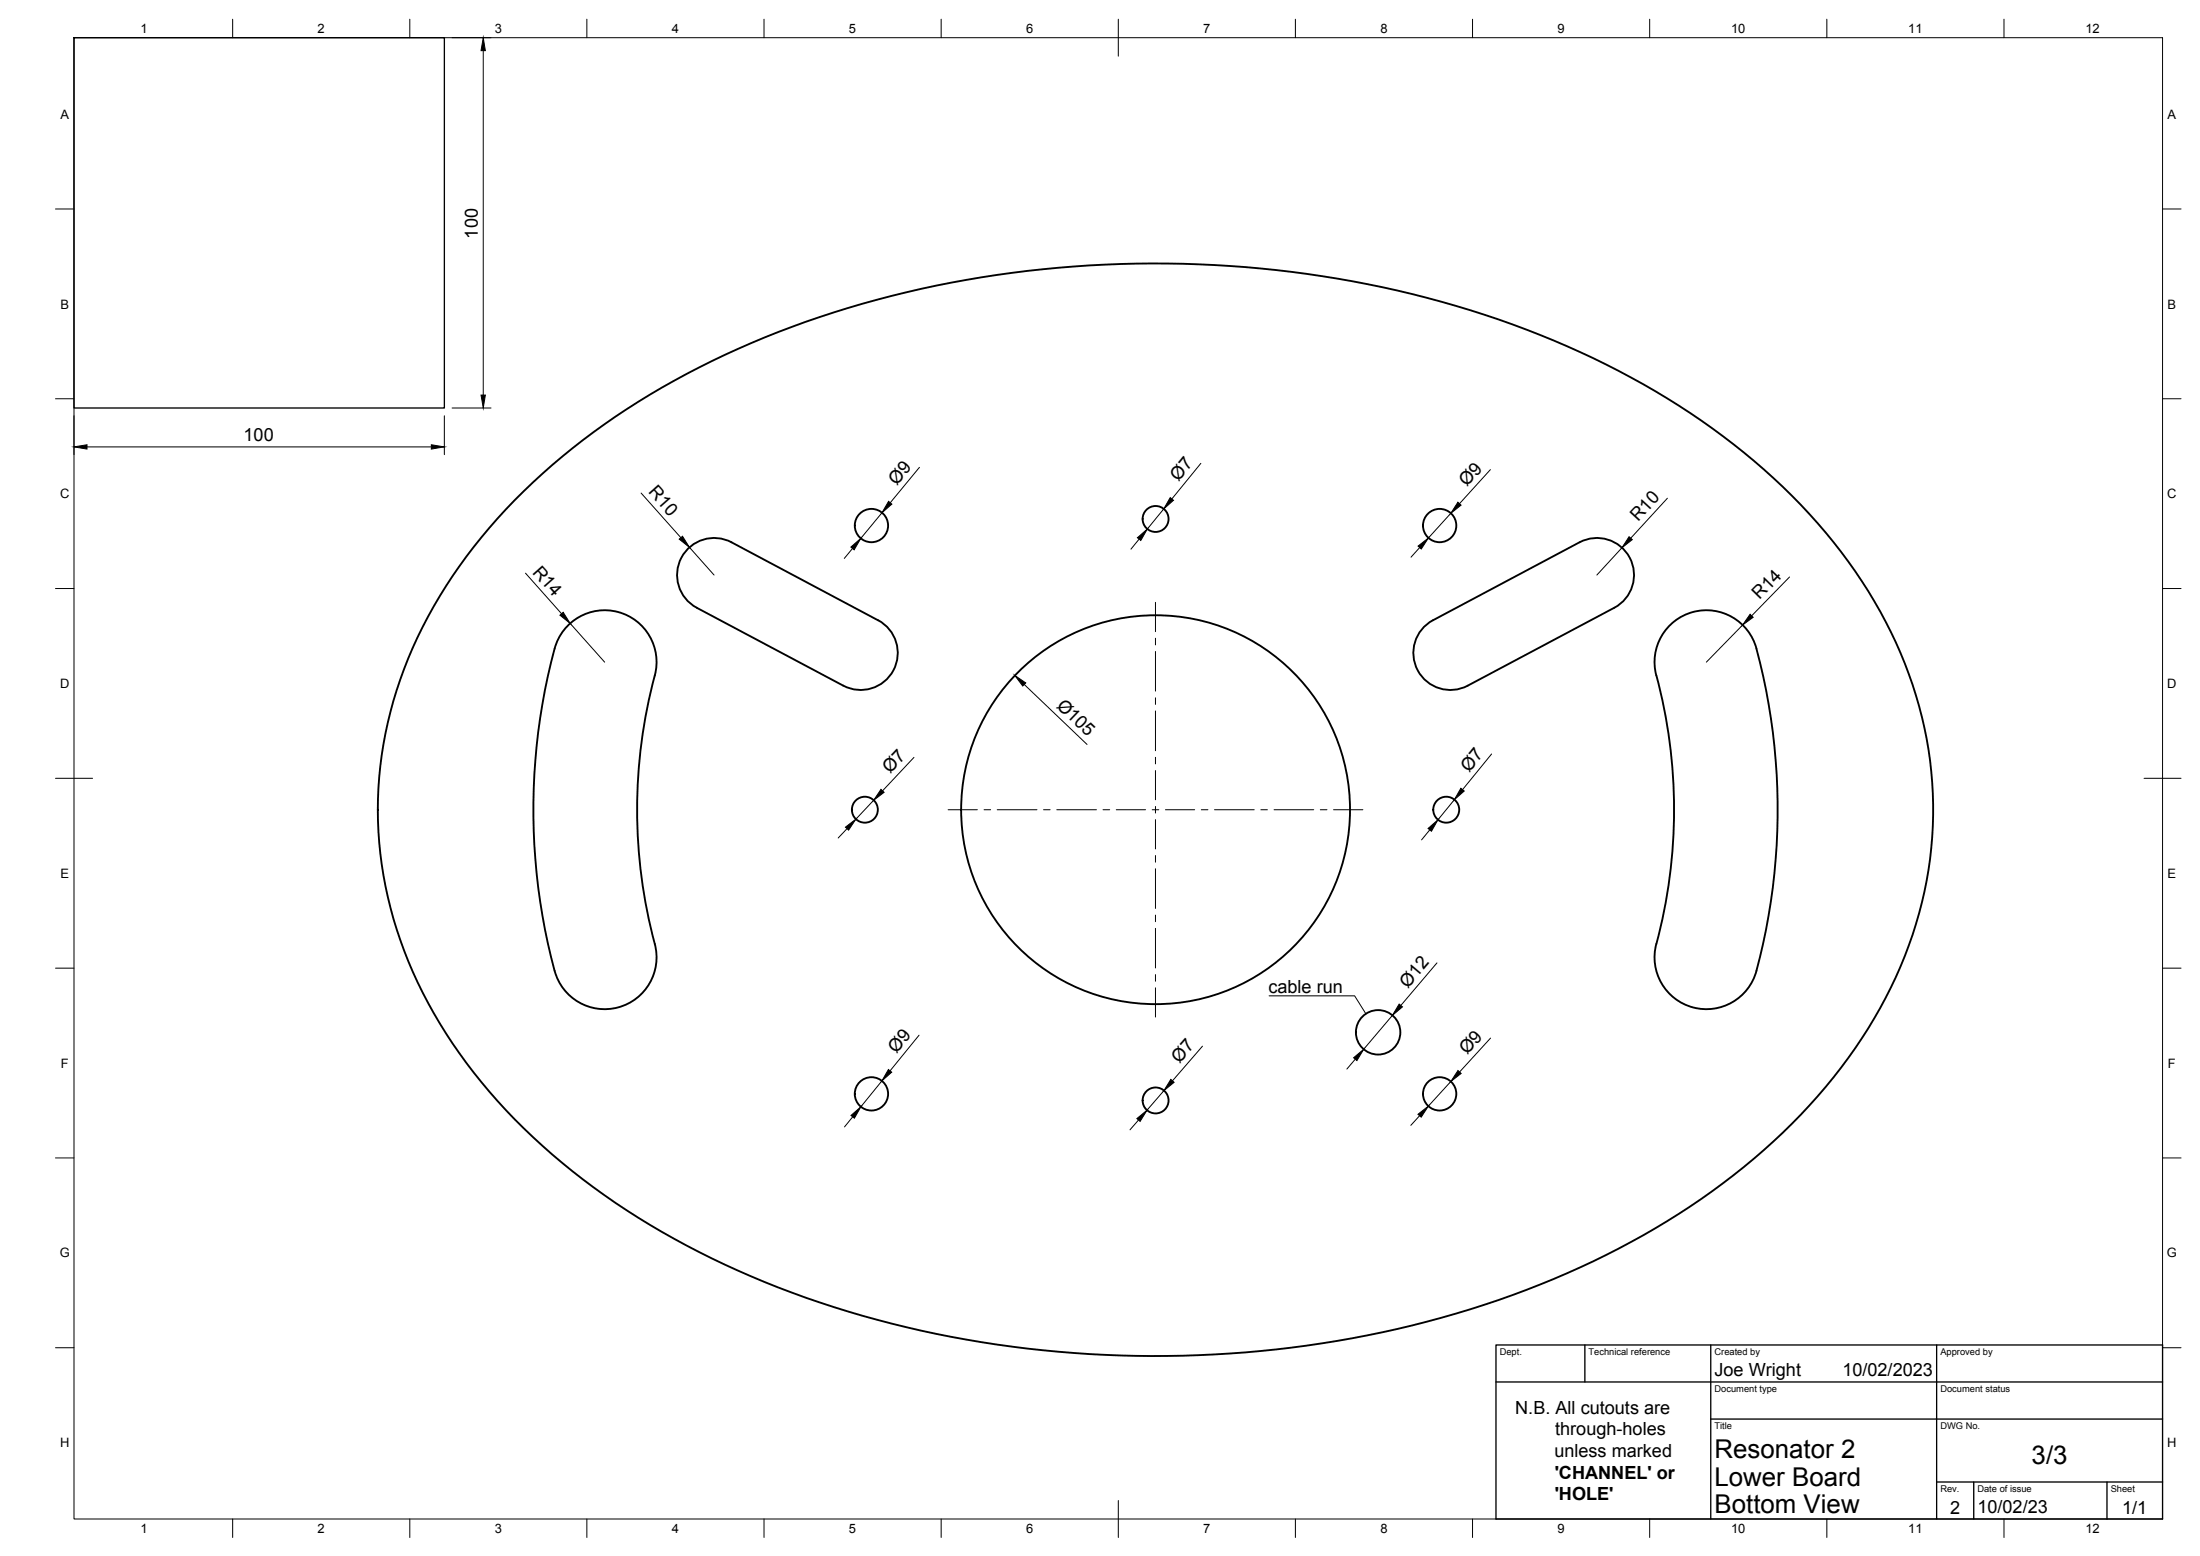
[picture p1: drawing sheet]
<svg xmlns="http://www.w3.org/2000/svg" width="594mm" height="420mm" viewBox="0 0 594 420" stroke-linecap="round" stroke-linejoin="round" font-family="sans-serif">
<!-- layer: Visible -->
<g fill="none" stroke="#000" stroke-width=".51">
<path d="M139 135.1a200 200 0 0 1 67.4-44 287.7 287.7 0 0 1 142.3-17.7 257.7 257.7 0 0 1 98.2 32.2 170.1 170.1 0 0 1 54.1 48.7 111.7 111.7 0 0 1 20.8 71.8 116 116 0 0 1-24.7 62.2 178.6 178.6 0 0 1-60.1 48.9 270.1 270.1 0 0 1-113.4 28.7 282.5 282.5 0 0 1-120.8-21.3 194.1 194.1 0 0 1-68.5-47.3 124.2 124.2 0 0 1-30.2-58 108 108 0 0 1 14.6-78.3 142.9 142.9 0 0 1 20.3-25.9zM227.7 185.1a10 10 0 0 0 13.6-4.1 10 10 0 0 0-4.2-13.5l-39.6-21.1a10 10 0 0 0-13.5 4.2 10 10 0 0 0 4.1 13.5l39.6 21M396.4 185.1a10 10 0 0 1-13.6-4.1 10 10 0 0 1 4.2-13.5l39.5-21.1a10 10 0 0 1 13.6 4.2 10 10 0 0 1-4.2 13.5l-39.6 21M447.3 182.4a14 14 0 0 1 9.9-17.1 14 14 0 0 1 17.1 9.9 166.9 166.9 0 0 1-.5 88.4 14 14 0 0 1-17.4 8.2 14 14 0 0 1-9.1-16.9M447.3 182.4a140 140 0 0 1 0 72.5M176.8 254.9a14 14 0 0 1-9.9 17.1 14 14 0 0 1-17.1-9.9 166.7 166.7 0 0 1 .4-88.4 14 14 0 0 1 17.4-8.2 14 14 0 0 1 9.2 16.9 140 140 0 0 0 0 72.5"/>
<circle cx="235.3" cy="141.9" r="4.5"/>
<circle cx="312" cy="140.1" r="3.5"/>
<circle cx="388.8" cy="141.9" r="4.5"/>
<circle cx="233.5" cy="218.6" r="3.5"/>
<circle cx="312.1" cy="218.6" r="52.5"/>
<circle cx="390.5" cy="218.6" r="3.5"/>
<circle cx="372.1" cy="278.8" r="6"/>
<circle cx="235.3" cy="295.4" r="4.5"/>
<circle cx="312" cy="297.1" r="3.5"/>
<circle cx="388.8" cy="295.4" r="4.5"/>
</g>
<!-- layer: BORDER -->
<g fill="none" stroke="#000" stroke-width=".27">
<path d="M20 10.2h564v400h-564zM62.8 5.2v5M110.7 5.2v5M158.5 5.2v5M206.3 5.2v5M254.1 5.2v5M302 5.2v10M349.8 5.2v5M397.6 5.2v5M445.5 5.2v5M493.3 5.2v5M541.1 5.2v5"/>
<path d="M15 56.4h5M584 56.4h5M15 107.7h5M584 107.7h5M15 158.9h5M584 158.9h5M15 210.2h10M579 210.2h10M15 261.4h5M584 261.4h5M15 312.7h5M584 312.7h5"/>
<path d="M15 363.9h5M584 363.9h5M62.8 410.2v5M110.7 410.2v5M158.5 410.2v5M206.3 410.2v5M254.1 410.2v5M302 405.2v10M349.8 410.2v5M397.6 410.2v5M445.5 410.2v5M493.3 410.2v5"/>
<path d="M541.1 410.2v5"/>
</g>
<!-- layer: TITLEBLOCK -->
<path d="M404 363.2h180v47h-180zM404 373.2h180M428 363.2v10M462 363.2v47M523 363.2v47M462 383.2h122M523 400.2h61M533 400.2v10M569 400.2v10" fill="none" stroke="#000" stroke-width=".36"/>
<!-- layer: Sketch1 -->
<path d="M20 10.2h100v100h-100z" fill="none" stroke="#000" stroke-width=".36"/>
<!-- layer: FD_Dimensions -->
<g fill="none" stroke="#000" stroke-width=".27">
<path d="M122.1 10.2h10.5M130.5 13.7v93M20 112.3v10.5M120 112.3v10.5M122.1 110.2h10.5M23.5 120.7h93M173.1 133.1l10.8 12.1M238.2 138.5l-5.8 6.9M248.3 126.2l-7.9 9.6M314.2 137.4l-4.4 5.5M324.3 125.1l-7.9 9.6M391.8 138.6l-6.1 6.7"/>
<path d="M402.5 126.8l-8.4 9.2M450.3 134.5l-9.9 10.8M141.9 154.8l9.7 10.9M186.2 147.8l6.6 7.5M230.2 148.1l-2.2 2.7M307.6 145.6l-2.2 2.7M383.4 147.8l-2.4 2.7M438 147.9l-6.8 7.4M483.2 155.8l-10.2 10.5M154 168.3l9.3 10.5M470.6 168.8l-9.8 10M276.6 184.8l16.9 16.2"/>
<path d="M235.9 216.1l-4.8 5.1M246.8 204.5l-8.5 9.1M392.7 215.9l-4.4 5.5M402.8 203.6l-7.9 9.6M228.7 223.8l-2.4 2.5M386.1 224.1l-2.2 2.7M248.2 279.5l-7.9 9.7M376 274.2l-7.8 9.1M388 260l-9.7 11.5M238.1 291.9l-5.6 7M314.3 294.5l-4.6 5.3M324.7 282.5l-8.1 9.3"/>
<path d="M366 286l-2.3 2.7M391.8 292l-6.1 6.7M402.5 280.3l-8.4 9.2M230.3 301.6l-2.3 2.7M307.4 302.4l-2.3 2.7M383.3 301.3l-2.3 2.6"/>
</g>
<g fill="#000" stroke="#000" stroke-width=".27">
<path d="M130.5 10.2l.6 3.5h-1.2zM129.9 106.7h1.2l-.6 3.5zM20 120.7l3.5-.6v1.2zM116.5 120.1l3.5 .6-3.5 .6zM239.9 135.4l.9 .7-2.6 2.4zM316 134.4l.9 .7-2.7 2.3zM393.7 135.6l.8 .8-2.7 2.2zM183.4 145.6l.9-.8 1.9 3zM229.8 147.7l2.6-2.3-1.7 3.1zM307.1 145.2l2.7-2.3-1.7 3zM382.9 147.5l2.8-2.2-1.9 3zM439.9 144.9l.9 .8-2.8 2.2z"/>
<path d="M151.2 166.1l.9-.8 1.9 3zM472.6 165.9l.8 .8-2.8 2.1zM274 182.4l3 2-.8 .9zM237.9 213.1l.8 .9-2.8 2.1zM394.5 212.9l.9 .7-2.7 2.3zM228.3 223.4l2.8-2.2-1.9 3zM385.6 223.7l2.7-2.3-1.8 3.1zM377.8 271.1l.9 .8-2.7 2.3zM239.9 288.8l.9 .7-2.7 2.4zM316.2 291.5l.9 .7-2.8 2.3zM365.5 285.6l2.7-2.3-1.8 3.1zM393.7 289.1l.9 .8-2.8 2.1z"/>
<path d="M229.8 301.2l2.7-2.3-1.8 3zM307 302l2.7-2.2-1.8 3zM382.9 300.9l2.8-2.2-1.9 3z"/>
</g>
<!-- layer: Smart Centers -->
<g fill="none" stroke="#000" stroke-width=".27">
<path d="M312 162.6v8M312 172.3v1.8M312 175.9v10.7M312 188.4v1.8M312 192v10.7M256 218.7h7.9M265.7 218.7h1.8M269.3 218.7h10.7M281.8 218.7h1.8M285.4 218.7h10.7M297.9 218.7h1.8M301.4 218.7h8"/>
<path d="M311.1 218.7h1.8M312 204.5v1.8M312 208.1v7.9M312 217.8v1.7M314.7 218.7h7.9M324.4 218.7h1.8M328 218.7h10.7M340.5 218.7h1.7M344 218.7h10.8M356.5 218.7h1.8M360.1 218.7h7.9M312 221.3v7.9"/>
<path d="M312 231v1.8M312 234.6v10.7M312 247.1v1.8M312 250.7v10.7M312 263.2v1.8M312 266.7v7.9"/>
</g>
<!-- layer: Leaders -->
<path d="M342.7 268.9h23.1l3 4.8" fill="none" stroke="#000" stroke-width=".27"/>
<g font-size="7">
<text x="463" y="393.7">Resonator 2</text>
<text x="548.6" y="395.4">3/3</text>
<text x="463" y="401.2">Lower Board</text>
<text x="463" y="408.7">Bottom View</text>
</g>
<g font-size="4.9">
<text x="129" y="64.4" transform="rotate(-90 129 64.4)">100</text>
<text x="65.8" y="119.2">100</text>
<text x="242.2" y="131.1" transform="rotate(-50 242.2 131.1)">Ø9</text>
<text x="318.2" y="130.1" transform="rotate(-51 318.2 130.1)">Ø7</text>
<text x="396.1" y="131.5" transform="rotate(-48 396.1 131.5)">Ø9</text>
<text x="174.9" y="132.9" transform="rotate(48 174.9 132.9)">R10</text>
<text x="442.3" y="141" transform="rotate(-47 442.3 141)">R10</text>
<text x="143.6" y="154.6" transform="rotate(48 143.6 154.6)">R14</text>
<text x="475.1" y="162.1" transform="rotate(-46 475.1 162.1)">R14</text>
<text x="285.1" y="190.8" transform="rotate(44 285.1 190.8)">Ø105</text>
<text x="240.4" y="209.1" transform="rotate(-47 240.4 209.1)">Ø7</text>
<text x="396.7" y="208.6" transform="rotate(-51 396.7 208.6)">Ø7</text>
<text x="342.5" y="268.2">cable run</text>
<text x="380.1" y="266.9" transform="rotate(-50 380.1 266.9)">Ø12</text>
<text x="242.1" y="284.5" transform="rotate(-51 242.1 284.5)">Ø9</text>
<text x="318.5" y="287.3" transform="rotate(-49 318.5 287.3)">Ø7</text>
<text x="396.2" y="284.9" transform="rotate(-47 396.2 284.9)">Ø9</text>
<text x="463" y="371.7">Joe Wright</text>
<text x="497.5" y="371.7">10/02/2023</text>
<text x="409.2" y="381.7">N.B. All cutouts are</text>
<text x="419.9" y="387.5">through-holes</text>
<text x="419.7" y="393.4">unless marked</text>
<text x="419.8" y="399.2">'CHANNEL' or</text>
<text x="419.8" y="405.2">'HOLE'</text>
<text x="526.6" y="408.8">2</text>
<text x="534" y="408.7">10/02/23</text>
<text x="573.1" y="408.8">1/1</text>
</g>
<g font-size="3.5">
<text x="37.9" y="8.9">1</text>
<text x="85.8" y="8.9">2</text>
<text x="133.6" y="8.9">3</text>
<text x="181.4" y="8.9">4</text>
<text x="229.3" y="8.9">5</text>
<text x="277.1" y="8.9">6</text>
<text x="324.9" y="8.9">7</text>
<text x="372.7" y="8.9">8</text>
<text x="420.6" y="8.9">9</text>
<text x="467.4" y="8.9">10</text>
<text x="515.3" y="8.9">11</text>
<text x="563.1" y="8.9">12</text>
<text x="16.3" y="32">A</text>
<text x="585.3" y="32">A</text>
<text x="16.3" y="83.3">B</text>
<text x="585.3" y="83.3">B</text>
<text x="16.2" y="134.6">C</text>
<text x="585.2" y="134.6">C</text>
<text x="16.2" y="185.8">D</text>
<text x="585.2" y="185.8">D</text>
<text x="16.3" y="237">E</text>
<text x="585.3" y="237">E</text>
<text x="16.4" y="288.3">F</text>
<text x="585.4" y="288.3">F</text>
<text x="16.1" y="339.6">G</text>
<text x="585.1" y="339.6">G</text>
<text x="16.2" y="390.8">H</text>
<text x="585.2" y="390.8">H</text>
<text x="37.9" y="413.9">1</text>
<text x="85.8" y="413.9">2</text>
<text x="133.6" y="413.9">3</text>
<text x="181.4" y="413.9">4</text>
<text x="229.3" y="413.9">5</text>
<text x="277.1" y="413.9">6</text>
<text x="324.9" y="413.9">7</text>
<text x="372.7" y="413.9">8</text>
<text x="420.6" y="413.9">9</text>
<text x="467.4" y="413.9">10</text>
<text x="515.3" y="413.9">11</text>
<text x="563.1" y="413.9">12</text>
</g>
<g font-size="2.5">
<text x="405" y="366">Dept.</text>
<text x="429" y="366">Technical reference</text>
<text x="463" y="366">Created by</text>
<text x="524" y="366">Approved by</text>
<text x="463" y="376">Document type</text>
<text x="524" y="376">Document status</text>
<text x="463" y="386">Title</text>
<text x="524" y="386">DWG No.</text>
<text x="524" y="403">Rev.</text>
<text x="534" y="403">Date of issue</text>
<text x="570" y="403">Sheet</text>
</g>
</svg>
